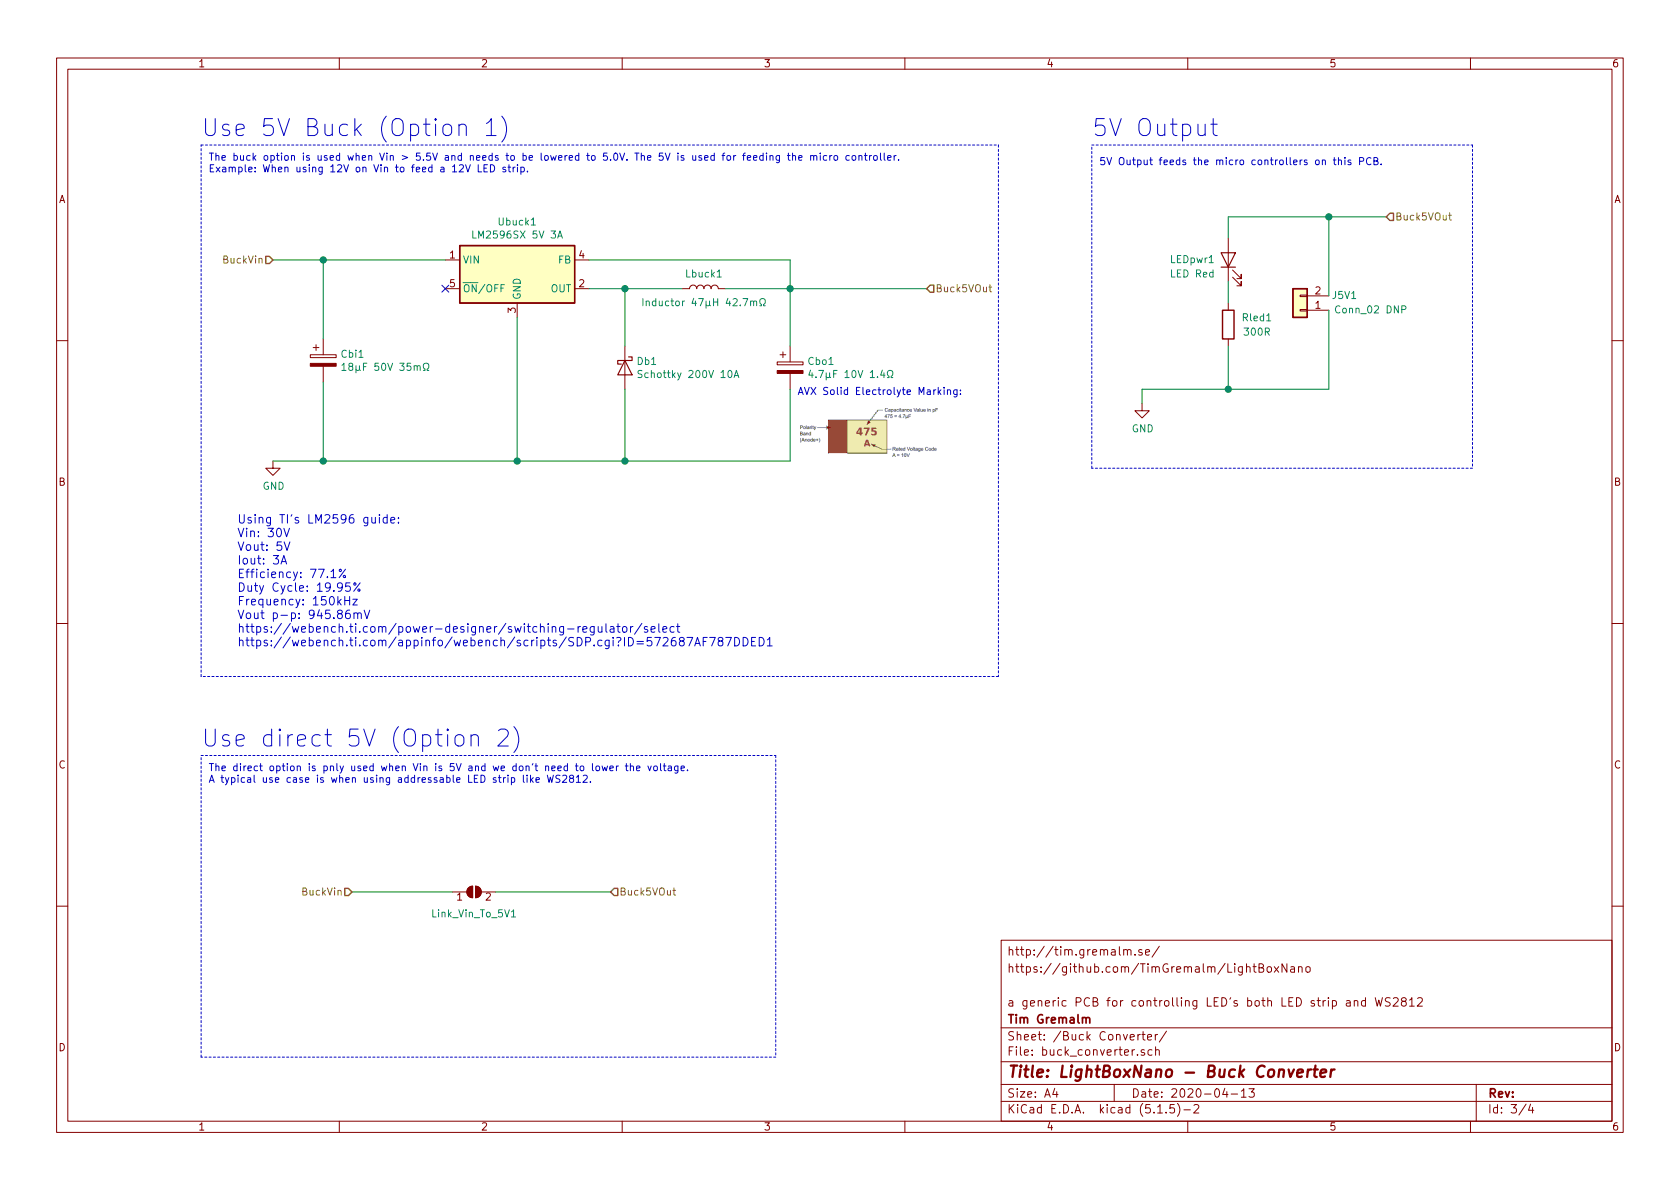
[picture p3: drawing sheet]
EESchema Schematic File Version 4
EELAYER 30 0
EELAYER END
$Descr A4 11693 8268
encoding utf-8
Sheet 3 4
Title "LightBoxNano - Buck Converter"
Date "2020-04-13"
Rev ""
Comp "Tim Gremalm"
Comment1 "a generic PCB for controlling LED's both LED strip and WS2812 "
Comment2 ""
Comment3 "https://github.com/TimGremalm/LightBoxNano"
Comment4 "http://tim.gremalm.se/"
$EndDescr
Text HLabel 1900 1800 0    50   Input ~ 0
BuckVin
$Comp
L Regulator_Switching:LM2596S-5 Ubuck1
U 1 1
P 3600 1900
F 0 "Ubuck1" H 3600 2267 50  0000 C CNN
F 1 "LM2596SX 5V 3A" H 3600 2176 50  0000 C CNN
F 2 "TO_SOT_Packages_SMD:TO-263-5_TabPin3" H 3650 1650 50  0001 L CIN
F 3 "http://www.ti.com/lit/ds/symlink/lm2596.pdf" H 3600 1900 50  0001 C CNN
F 4 "Texas Instruments" H 3600 1900 50  0001 C CNN "Manufacturer"
F 5 "LM2596SX-5.0/NOPB" H 3600 1900 50  0001 C CNN "Article Number"
F 6 "https://se.farnell.com/texas-instruments/lm2596sx-5-0-nopb/dc-dc-conv-buck-150khz-to-263/dp/2781829" H 3600 1900 50  0001 C CNN "Seller"
	1    3600 1900
	1    0    0    -1  
$EndComp
$Comp
L Device:CP Cbo1
U 1 1
P 5500 2550
F 0 "Cbo1" H 5618 2596 50  0000 L CNN
F 1 "4.7µF 10V 1.4Ω" H 5618 2505 50  0000 L CNN
F 2 "Capacitors_SMD:C_1206_HandSoldering" H 5538 2400 50  0001 C CNN
F 3 "https://www.farnell.com/datasheets/2068142.pdf" H 5500 2550 50  0001 C CNN
F 4 "AVX" H 5500 2550 50  0001 C CNN "Manufacturer"
F 5 "TPSA475K010R1400" H 5500 2550 50  0001 C CNN "Article Number"
F 6 "https://se.farnell.com/avx/tpsa475k010r1400/cap-4-7-f-10v-10-1206-smd/dp/1135104" H 5500 2550 50  0001 C CNN "Seller"
	1    5500 2550
	1    0    0    -1  
$EndComp
$Comp
L Device:D_Schottky Db1
U 1 1
P 4350 2550
F 0 "Db1" V 4304 2629 50  0000 L CNN
F 1 "Schottky 200V 10A" V 4395 2629 50  0000 L CNN
F 2 "TO_SOT_Packages_SMD:TO-252-2_Rectifier" H 4350 2550 50  0001 C CNN
F 3 "https://www.littelfuse.com/~/media/electronics/datasheets/power_semiconductors/littelfuse_power_semiconductor_schottky_diode_mbrd10200ct_datasheet.pdf.pdf" H 4350 2550 50  0001 C CNN
F 4 "Littelfuse" V 4350 2550 50  0001 C CNN "Manufacturer"
F 5 "MBRD10200CT" V 4350 2550 50  0001 C CNN "Article Number"
F 6 "https://se.farnell.com/littelfuse/mbrd10200ct/schottky-rect-200v-10a-to-252/dp/2773825" V 4350 2550 50  0001 C CNN "Seller"
	1    4350 2550
	0    1    1    0   
$EndComp
$Comp
L Device:L Lbuck1
U 1 1
P 4900 2000
F 0 "Lbuck1" V 5000 2000 50  0000 C CNN
F 1 "Inductor 47µH 42.7mΩ" V 4800 2000 50  0000 C CNN
F 2 "LightBoxNanoFootprints:Inductor_IHLP6767GZER470M11" H 4900 2000 50  0001 C CNN
F 3 "http://www.vishay.com/docs/34306/lp67dz11.pdf" H 4900 2000 50  0001 C CNN
F 4 "Vishay-Dale" V 4900 2000 50  0001 C CNN "Manufacturer"
F 5 "IHLP6767GZER470M11" V 4900 2000 50  0001 C CNN "Article Number"
F 6 "https://se.farnell.com/vishay/ihlp6767gzer470m11/inductor-47uh-8-6a-20/dp/1845598" V 4900 2000 50  0001 C CNN "Seller"
	1    4900 2000
	0    -1   -1   0   
$EndComp
Text HLabel 9650 1500 2    50   Input ~ 0
Buck5VOut
Wire Wire Line
	1900 1800 2250 1800
Wire Wire Line
	2250 1800 3100 1800
Connection ~ 2250 1800
Wire Wire Line
	1900 3200 2250 3200
Connection ~ 2250 3200
Wire Wire Line
	3600 3200 3600 2200
Wire Wire Line
	2250 3200 3600 3200
NoConn ~ 3100 2000
Wire Wire Line
	4100 2000 4350 2000
Wire Wire Line
	4350 2400 4350 2000
Connection ~ 4350 2000
Wire Wire Line
	4350 2000 4750 2000
Wire Wire Line
	4350 2700 4350 3200
Wire Wire Line
	4350 3200 3600 3200
Connection ~ 3600 3200
Wire Wire Line
	5050 2000 5500 2000
Wire Wire Line
	5500 2000 5500 2400
Wire Wire Line
	5500 2700 5500 3200
Wire Wire Line
	5500 3200 4350 3200
Connection ~ 4350 3200
Wire Wire Line
	9650 1500 9250 1500
Connection ~ 5500 2000
Wire Wire Line
	2250 2650 2250 3200
Wire Wire Line
	2250 1800 2250 2350
$Comp
L Device:CP Cbi1
U 1 1
P 2250 2500
F 0 "Cbi1" H 2368 2546 50  0000 L CNN
F 1 "18µF 50V 35mΩ" H 2368 2455 50  0000 L CNN
F 2 "Capacitors_SMD:CP_Elec_8x10" H 2288 2350 50  0001 C CNN
F 3 "https://industrial.panasonic.com/content/data/CP/PDF/OS-CON/S_OS-CON_SVPF_e.pdf" H 2250 2500 50  0001 C CNN
F 4 "Panasonic" H 2250 2500 50  0001 C CNN "Manufacturer"
F 5 "50SVPF18M" H 2250 2500 50  0001 C CNN "Article Number"
F 6 "8.0mm" H 2250 2500 50  0001 C CNN "Diameter"
F 7 "6.9mm" H 2250 2500 50  0001 C CNN "Length"
F 8 "E7" H 2250 2500 50  0001 C CNN "FootprintSize"
F 9 "https://se.farnell.com/panasonic/50svpf18m/cap-18-f-50v-20-radial/dp/2354813" H 2250 2500 50  0001 C CNN "Seller"
	1    2250 2500
	1    0    0    -1  
$EndComp
Wire Wire Line
	4100 1800 5500 1800
Wire Wire Line
	5500 1800 5500 2000
Text Notes 1650 4500 0    59   ~ 0
Using TI's LM2596 guide:\nVin: 30V\nVout: 5V\nIout: 3A\nEfficiency: 77.1%\nDuty Cycle: 19.95%\nFrequency: 150kHz\nVout p-p: 945.86mV\nhttps://webench.ti.com/power-designer/switching-regulator/select\nhttps://webench.ti.com/appinfo/webench/scripts/SDP.cgi?ID=572687AF787DDED1
Text Notes 5550 2750 0    50   ~ 0
AVX Solid Electrolyte Marking:
$Comp
L Device:LED LEDpwr?
U 1 1
P 8550 1800
AR Path="/5E98A9FB" Ref="LEDpwr?"  Part="1" 
AR Path="/5DE1594D/5E98A9FB" Ref="LEDpwr1"  Part="1" 
F 0 "LEDpwr1" V 8550 2050 50  0000 C CNN
F 1 "LED Red" V 8450 2050 50  0000 C CNN
F 2 "LEDs:LED_0603_HandSoldering" H 8550 1800 50  0001 C CNN
F 3 "http://www.farnell.com/datasheets/2045843.pdf?_ga=2.248537031.1391520159.1585828864-167263916.1529948031" H 8550 1800 50  0001 C CNN
F 4 "KP-1608SURCK" H 8550 1800 50  0001 C CNN "Article Number"
F 5 "https://se.farnell.com/kingbright/kp-1608surck/led-red-80mcd-630nm-smd/dp/2449786" H 8550 1800 50  0001 C CNN "Seller"
	1    8550 1800
	0    -1   -1   0   
$EndComp
$Comp
L Device:R Rled?
U 1 1
P 8550 2250
AR Path="/5E98AA09" Ref="Rled?"  Part="1" 
AR Path="/5DE1594D/5E98AA09" Ref="Rled1"  Part="1" 
F 0 "Rled1" H 8750 2300 50  0000 C CNN
F 1 "300R" H 8750 2200 50  0000 C CNN
F 2 "Resistors_SMD:R_0603_HandSoldering" V 8480 2250 50  0001 C CNN
F 3 "http://www.farnell.com/datasheets/2864159.pdf?_ga=2.208960598.599385452.1575057425-167263916.1529948031" H 8550 2250 50  0001 C CNN
F 4 "MC0100W06031300R" V 8550 2250 50  0001 C CNN "Article Number"
F 5 "https://se.farnell.com/multicomp/mc0100w06031300r/motst-tjockfilm-300r-1-0-063w/dp/2845860" V 8550 2250 50  0001 C CNN "Seller"
	1    8550 2250
	1    0    0    -1  
$EndComp
$Comp
L Connector_Generic:Conn_01x02 J5V?
U 1 1
P 9050 2150
AR Path="/5E994EC0" Ref="J5V?"  Part="1" 
AR Path="/5DE1594D/5E994EC0" Ref="J5V1"  Part="1" 
F 0 "J5V1" H 8650 2050 50  0000 L CNN
F 1 "Conn_02 DNP" H 8300 2150 50  0000 L CNN
F 2 "Pin_Headers:Pin_Header_Straight_1x02_Pitch2.54mm" H 9050 2150 50  0001 C CNN
F 3 "~" H 9050 2150 50  0001 C CNN
F 4 "" H 9050 2150 50  0001 C CNN "Article Number"
F 5 "" H 9050 2150 50  0001 C CNN "Seller"
	1    9050 2150
	-1   0    0    1   
$EndComp
Wire Wire Line
	8550 2700 8550 2400
Wire Wire Line
	8550 2100 8550 1950
Wire Wire Line
	8550 1650 8550 1500
Wire Wire Line
	8550 2700 9250 2700
Wire Wire Line
	9250 2700 9250 2150
Wire Wire Line
	9250 2050 9250 1500
Connection ~ 9250 1500
Wire Wire Line
	9250 1500 8550 1500
$Comp
L Jumper:SolderJumper_2_Open Receiver_Disable?
U 1 1
P 3300 6200
AR Path="/5EA93E4A" Ref="Receiver_Disable?"  Part="1" 
AR Path="/60A21BCB/5EA93E4A" Ref="Receiver_Disable?"  Part="1" 
AR Path="/5DE1594D/5EA93E4A" Ref="Link_Vin_To_5V1"  Part="1" 
F 0 "Link_Vin_To_5V1" H 3300 6050 50  0000 C CNN
F 1 "Link Vin to 5V" H 3750 6300 50  0001 C CNN
F 2 "ConnTest:JUMPER-SOLDER-SMD" H 3300 6200 50  0001 C CNN
F 3 "~" H 3300 6200 50  0001 C CNN
	1    3300 6200
	1    0    0    -1  
$EndComp
Wire Notes Line
	1400 1000 6950 1000
Wire Notes Line
	6950 1000 6950 4700
Wire Notes Line
	6950 4700 1400 4700
Wire Notes Line
	1400 4700 1400 1000
Text Notes 1400 950  0    118  ~ 0
Use 5V Buck (Option 1)
Text Notes 1450 1200 0    50   ~ 0
The buck option is used when Vin > 5.5V and needs to be lowered to 5.0V. The 5V is used for feeding the micro controller.\nExample: When using 12V on Vin to feed a 12V LED strip. 
Wire Notes Line
	7600 1000 10250 1000
Wire Notes Line
	10250 1000 10250 3250
Wire Notes Line
	10250 3250 7600 3250
Wire Notes Line
	7600 3250 7600 1000
Text Notes 7600 950  0    118  ~ 0
5V Output
Wire Wire Line
	6450 2000 5500 2000
$Comp
L power:GND #PWR0106
U 1 1
P 1900 3200
F 0 "#PWR0106" H 1900 2950 50  0001 C CNN
F 1 "GND" H 1905 3027 50  0000 C CNN
F 2 "" H 1900 3200 50  0001 C CNN
F 3 "" H 1900 3200 50  0001 C CNN
	1    1900 3200
	1    0    0    -1  
$EndComp
$Comp
L power:GND #PWR0118
U 1 1
P 7950 2800
F 0 "#PWR0118" H 7950 2550 50  0001 C CNN
F 1 "GND" H 7955 2627 50  0000 C CNN
F 2 "" H 7950 2800 50  0001 C CNN
F 3 "" H 7950 2800 50  0001 C CNN
	1    7950 2800
	1    0    0    -1  
$EndComp
Wire Wire Line
	7950 2800 7950 2700
Wire Wire Line
	7950 2700 8550 2700
Connection ~ 8550 2700
Wire Notes Line
	1400 5250 5400 5250
Wire Notes Line
	5400 5250 5400 7350
Wire Notes Line
	5400 7350 1400 7350
Wire Notes Line
	1400 7350 1400 5250
Text Notes 1400 5200 0    118  ~ 0
Use direct 5V (Option 2)
Wire Wire Line
	2450 6200 3150 6200
Wire Wire Line
	3450 6200 4250 6200
Text Notes 7650 1150 0    50   ~ 0
5V Output feeds the micro controllers on this PCB.
Text Notes 1450 5450 0    50   ~ 0
The direct option is pnly used when Vin is 5V and we don't need to lower the voltage.\nA typical use case is when using addressable LED strip like WS2812.
Text HLabel 2450 6200 0    50   Input ~ 0
BuckVin
Text HLabel 6450 2000 2    50   Input ~ 0
Buck5VOut
Text HLabel 4250 6200 2    50   Input ~ 0
Buck5VOut
$EndSCHEMATC
